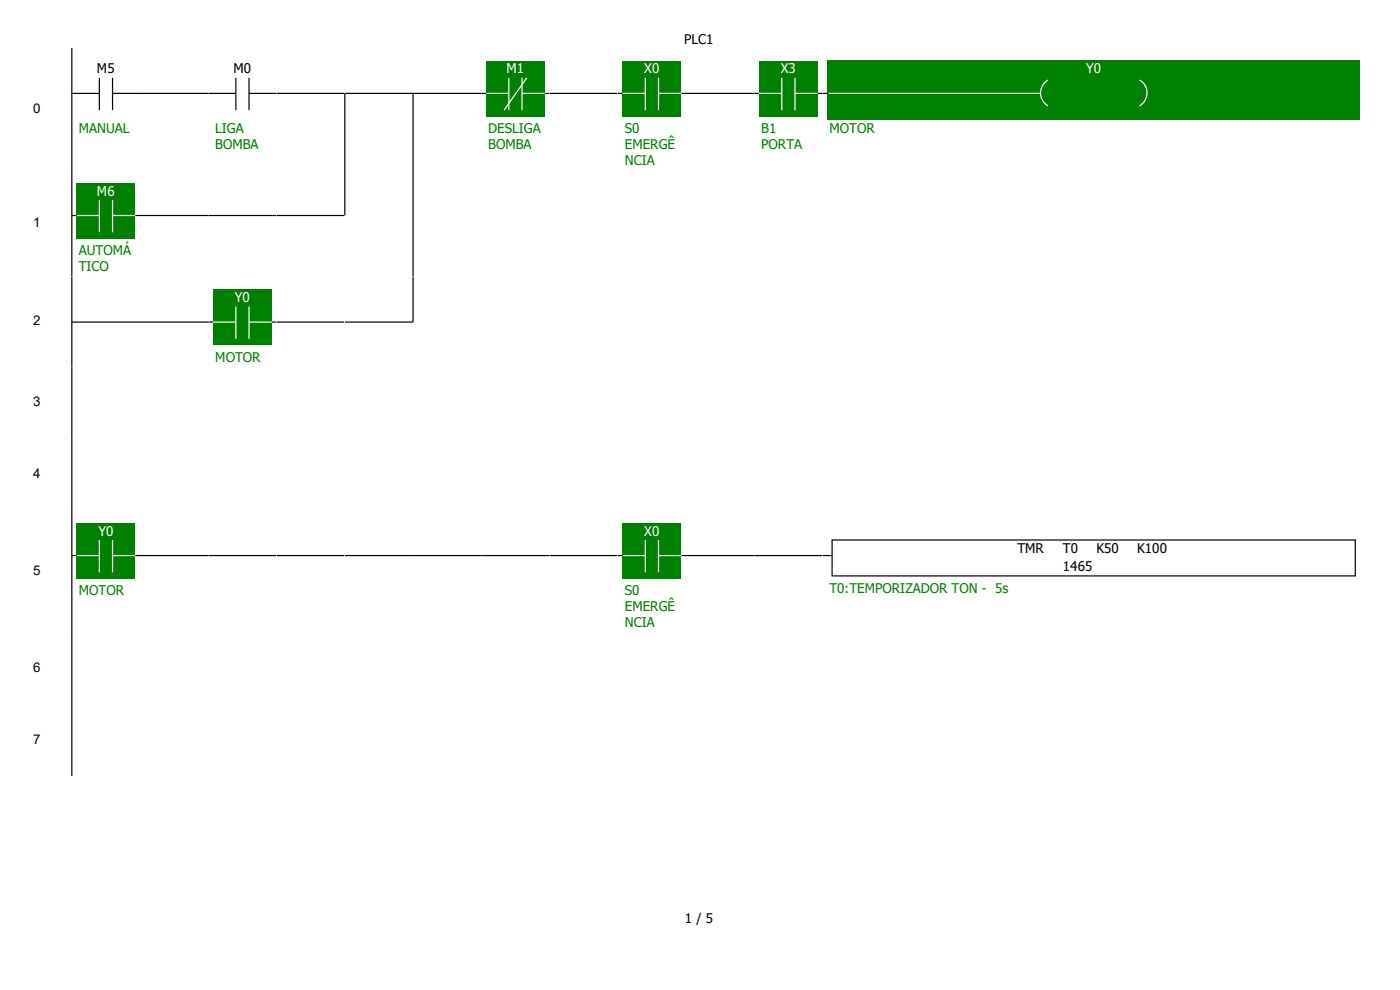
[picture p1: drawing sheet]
<svg xmlns="http://www.w3.org/2000/svg" width="297mm" height="210mm" viewBox="0 0 297 210" stroke-linecap="round" stroke-linejoin="round" font-family="sans-serif">
<path d="M15.2 19.8h5.9M15.2 10.2v25.9M21.1 16.5v6.9M23.9 19.8h5.8M23.9 16.5v6.9" fill="none" stroke="#000" stroke-width=".25"/>
<path d="M29.7 10.2h14.5v25.9h-14.5z" fill="#fff"/>
<path d="M29.7 19.8h14.5" fill="none" stroke="#000" stroke-width=".25"/>
<path d="M44.2 10.2h14.5v25.9h-14.5z" fill="#fff"/>
<path d="M44.2 19.8h5.8M50 16.5v6.9M52.8 19.8h5.9M52.8 16.5v6.9" fill="none" stroke="#000" stroke-width=".25"/>
<path d="M58.7 10.2h14.5v25.9h-14.5z" fill="#fff"/>
<path d="M58.7 19.8h14.5" fill="none" stroke="#000" stroke-width=".25"/>
<path d="M73.2 10.2h14.4v25.9h-14.4z" fill="#fff"/>
<path d="M87.6 19.8h-14.4v16.3" fill="none" stroke="#000" stroke-width=".25"/>
<path d="M87.6 10.2h14.5v25.9h-14.5z" fill="#fff"/>
<path d="M102.1 19.8h-14.5v16.3" fill="none" stroke="#000" stroke-width=".25"/>
<path d="M102.1 10.2h14.5v25.9h-14.5z" fill="#fff"/>
<path d="M103.1 13h12.5v11.6h-12.5z" fill="#008000"/>
<path d="M102.1 19.8h5.8M107.9 16.5v6.9M110.7 19.8h5.9M110.7 16.5v6.9M111.8 16.5l-4.9 6.9" fill="none" stroke="#fff" stroke-width=".25"/>
<path d="M102.1 19.8h1M115.6 19.8h1" fill="none" stroke="#000" stroke-width=".25"/>
<path d="M116.6 10.2h14.5v25.9h-14.5z" fill="#fff"/>
<path d="M116.6 19.8h14.5" fill="none" stroke="#000" stroke-width=".25"/>
<path d="M131.1 10.2h14.4v25.9h-14.4z" fill="#fff"/>
<path d="M132.1 13h12.4v11.6h-12.4z" fill="#008000"/>
<path d="M131.1 19.8h5.8M136.9 16.5v6.9M139.7 19.8h5.8M139.7 16.5v6.9" fill="none" stroke="#fff" stroke-width=".25"/>
<path d="M131.1 19.8h1M144.5 19.8h1" fill="none" stroke="#000" stroke-width=".25"/>
<path d="M145.5 10.2h14.5v25.9h-14.5z" fill="#fff"/>
<path d="M145.5 19.8h14.5" fill="none" stroke="#000" stroke-width=".25"/>
<path d="M160 10.2h14.5v25.9h-14.5z" fill="#fff"/>
<path d="M161 13h12.5v11.6h-12.5z" fill="#008000"/>
<path d="M160 19.8h5.9M165.9 16.5v6.9M168.7 19.8h5.8M168.7 16.5v6.9" fill="none" stroke="#fff" stroke-width=".25"/>
<path d="M160 19.8h1M173.5 19.8h1" fill="none" stroke="#000" stroke-width=".25"/>
<path d="M174.5 10.2h115.1v25.9h-115.1z" fill="#fff"/>
<path d="M175.5 12.7h113v12.7h-113z" fill="#008000"/>
<path d="M174.5 19.8h46.2M222.3 17a3.2 3.2 0 0 0 0 5.4M241.8 17a3.2 3.2 0 0 1 0 5.4" fill="none" stroke="#fff" stroke-width=".25"/>
<path d="M174.5 19.8h1.3" fill="none" stroke="#000" stroke-width=".25"/>
<g fill="#fff">
<path d="M.3 36.1h15.2v22.6h-15.2z"/>
<path d="M15.2 36.1h14.5v22.6h-14.5z"/>
</g>
<path d="M16.3 38.9h12.4v11.6h-12.4z" fill="#008000"/>
<path d="M15.2 45.7h5.9M21.1 42.4v6.9M23.9 45.7h5.8M23.9 42.4v6.9" fill="none" stroke="#fff" stroke-width=".25"/>
<path d="M15.2 36.1v22.6M15.2 45.7h1.1M28.7 45.7h1" fill="none" stroke="#000" stroke-width=".25"/>
<path d="M29.7 36.1h14.5v22.6h-14.5z" fill="#fff"/>
<path d="M29.7 45.7h14.5" fill="none" stroke="#000" stroke-width=".25"/>
<path d="M44.2 36.1h14.5v22.6h-14.5z" fill="#fff"/>
<path d="M44.2 45.7h14.5" fill="none" stroke="#000" stroke-width=".25"/>
<path d="M58.7 36.1h14.5v22.6h-14.5z" fill="#fff"/>
<path d="M58.7 45.7h14.5" fill="none" stroke="#000" stroke-width=".25"/>
<path d="M73.2 36.1h14.4v22.6h-14.4z" fill="#fff"/>
<path d="M73.2 36.1v9.6" fill="none" stroke="#000" stroke-width=".25"/>
<path d="M87.6 36.1h14.5v22.6h-14.5z" fill="#fff"/>
<path d="M87.6 36.1v22.6" fill="none" stroke="#000" stroke-width=".25"/>
<path d="M102.1 36.1h187.5v22.6h-187.5z" fill-rule="evenodd" fill="#fff"/>
<g fill="#fff">
<path d="M.3 58.7h15.2v19h-15.2z"/>
<path d="M15.2 58.7h14.5v19h-14.5z"/>
</g>
<path d="M15.2 58.7v19M15.2 68.3h14.5" fill="none" stroke="#000" stroke-width=".25"/>
<path d="M29.7 58.7h14.5v19h-14.5z" fill="#fff"/>
<path d="M29.7 68.3h14.5" fill="none" stroke="#000" stroke-width=".25"/>
<path d="M44.2 58.7h14.5v19h-14.5z" fill="#fff"/>
<path d="M45.2 61.5h12.5v11.7h-12.5z" fill="#008000"/>
<path d="M44.2 68.3h5.8M50 65v6.9M52.8 68.3h5.9M52.8 65v6.9" fill="none" stroke="#fff" stroke-width=".25"/>
<path d="M44.2 68.3h1M57.7 68.3h1" fill="none" stroke="#000" stroke-width=".25"/>
<path d="M58.7 58.7h14.5v19h-14.5z" fill="#fff"/>
<path d="M58.7 68.3h14.5" fill="none" stroke="#000" stroke-width=".25"/>
<path d="M73.2 58.7h14.4v19h-14.4z" fill="#fff"/>
<path d="M73.2 68.3h14.4" fill="none" stroke="#000" stroke-width=".25"/>
<path d="M87.6 58.7h14.5v19h-14.5z" fill="#fff"/>
<path d="M87.6 58.7v9.6" fill="none" stroke="#000" stroke-width=".25"/>
<path d="M102.1 58.7h187.5v19h-187.5z" fill-rule="evenodd" fill="#fff"/>
<g fill="#fff">
<path d="M.3 77.7h15.2v15.3h-15.2z"/>
<path d="M15.2 77.7h14.5v15.3h-14.5z"/>
</g>
<path d="M15.2 77.7v15.3" fill="none" stroke="#000" stroke-width=".25"/>
<g fill="#fff">
<path d="M29.7 77.7h144.8v15.3h-144.8z" fill-rule="evenodd"/>
<path d="M174.5 77.7h115.1v15.3h-115.1zM.3 93h15.2v15.2h-15.2z" fill-rule="evenodd"/>
</g>
<path d="M15.2 93h14.5v15.2h-14.5z" fill="#fff"/>
<path d="M15.2 93v15.2" fill="none" stroke="#000" stroke-width=".25"/>
<g fill="#fff">
<path d="M29.7 93h144.8v15.2h-144.8z" fill-rule="evenodd"/>
<path d="M174.5 93h115.1v15.2h-115.1zM.3 108.2h15.2v25.9h-15.2z" fill-rule="evenodd"/>
</g>
<path d="M15.2 108.2h14.5v25.9h-14.5z" fill="#fff"/>
<path d="M16.3 111h12.4v11.7h-12.4z" fill="#008000"/>
<path d="M15.2 117.9h5.9M21.1 114.6v6.8M23.9 117.9h5.8M23.9 114.6v6.8" fill="none" stroke="#fff" stroke-width=".25"/>
<path d="M15.2 117.9h1.1M15.2 108.2v25.9M28.7 117.9h1" fill="none" stroke="#000" stroke-width=".25"/>
<path d="M29.7 108.2h14.5v25.9h-14.5z" fill="#fff"/>
<path d="M29.7 117.9h14.5" fill="none" stroke="#000" stroke-width=".25"/>
<path d="M44.2 108.2h14.5v25.9h-14.5z" fill="#fff"/>
<path d="M44.2 117.9h14.5" fill="none" stroke="#000" stroke-width=".25"/>
<path d="M58.7 108.2h14.5v25.9h-14.5z" fill="#fff"/>
<path d="M58.7 117.9h14.5" fill="none" stroke="#000" stroke-width=".25"/>
<path d="M73.2 108.2h14.4v25.9h-14.4z" fill="#fff"/>
<path d="M73.2 117.9h14.4" fill="none" stroke="#000" stroke-width=".25"/>
<path d="M87.6 108.2h14.5v25.9h-14.5z" fill="#fff"/>
<path d="M87.6 117.9h14.5" fill="none" stroke="#000" stroke-width=".25"/>
<path d="M102.1 108.2h14.5v25.9h-14.5z" fill="#fff"/>
<path d="M102.1 117.9h14.5" fill="none" stroke="#000" stroke-width=".25"/>
<path d="M116.6 108.2h14.5v25.9h-14.5z" fill="#fff"/>
<path d="M116.6 117.9h14.5" fill="none" stroke="#000" stroke-width=".25"/>
<path d="M131.1 108.2h14.4v25.9h-14.4z" fill="#fff"/>
<path d="M132.1 111h12.4v11.7h-12.4z" fill="#008000"/>
<path d="M131.1 117.9h5.8M136.9 114.6v6.8M139.7 117.9h5.8M139.7 114.6v6.8" fill="none" stroke="#fff" stroke-width=".25"/>
<path d="M131.1 117.9h1M144.5 117.9h1" fill="none" stroke="#000" stroke-width=".25"/>
<path d="M145.5 108.2h14.5v25.9h-14.5z" fill="#fff"/>
<path d="M145.5 117.9h14.5" fill="none" stroke="#000" stroke-width=".25"/>
<path d="M160 108.2h14.5v25.9h-14.5z" fill="#fff"/>
<path d="M160 117.9h14.5" fill="none" stroke="#000" stroke-width=".25"/>
<path d="M174.5 108.2h115.1v25.9h-115.1z" fill="#fff"/>
<path d="M174.5 117.9h2M176.5 114.6h111v7.6h-111z" fill="none" stroke="#000" stroke-width=".25"/>
<g fill="#fff">
<path d="M.3 134.1h15.2v15.3h-15.2z"/>
<path d="M15.2 134.1h14.5v15.3h-14.5z"/>
</g>
<path d="M15.2 134.1v15.3" fill="none" stroke="#000" stroke-width=".25"/>
<g fill="#fff">
<path d="M29.7 134.1h144.8v15.3h-144.8z" fill-rule="evenodd"/>
<path d="M174.5 134.1h115.1v15.3h-115.1zM.3 149.4h15.2v15.2h-15.2z" fill-rule="evenodd"/>
</g>
<path d="M15.2 149.4h14.5v15.2h-14.5z" fill="#fff"/>
<path d="M15.2 149.4v15.2" fill="none" stroke="#000" stroke-width=".25"/>
<g fill="#fff">
<path d="M29.7 149.4h144.8v15.2h-144.8z" fill-rule="evenodd"/>
<path d="M174.5 149.4h115.1v15.2h-115.1zM0 0h296.9v10.2h-296.9z" fill-rule="evenodd"/>
</g>
<path d="M0 179.6h296.9v30.4h-296.9z" fill="#fff"/>
<g font-size="2.8">
<text x="145.2" y="9.2">PLC1</text>
<text x="20.6" y="15.6">M5</text>
<text x="49.5" y="15.6">M0</text>
<text x="7.1" y="23.9">0</text>
<text x="7.1" y="48.2">1</text>
<text x="7.1" y="69">2</text>
<text x="7.1" y="86.1">3</text>
<text x="7.1" y="101.4">4</text>
<text x="215.9" y="117.4">TMR</text>
<text x="225.5" y="117.4">T0</text>
<text x="232.6" y="117.4">K50</text>
<text x="241.3" y="117.4">K100</text>
<text x="7.1" y="122">5</text>
<text x="225.5" y="121.2">1465</text>
<text x="7.1" y="142.5">6</text>
<text x="7.1" y="157.8">7</text>
<text x="145.3" y="195.8">1 / 5</text>
</g>
<g font-size="2.8" fill="#fff">
<text x="107.4" y="15.6">M1</text>
<text x="136.7" y="15.6">X0</text>
<text x="165.7" y="15.6">X3</text>
<text x="230.4" y="15.6">Y0</text>
<text x="20.6" y="41.5">M6</text>
<text x="49.8" y="64.1">Y0</text>
<text x="20.9" y="113.6">Y0</text>
<text x="136.7" y="113.6">X0</text>
</g>
<g font-size="2.8" fill="#008000">
<text x="16.7" y="28.2">MANUAL</text>
<text x="45.7" y="28.2">LIGA</text>
<text x="103.6" y="28.2">DESLIGA</text>
<text x="132.5" y="28.2">S0</text>
<text x="161.5" y="28.2">B1</text>
<text x="176" y="28.2">MOTOR</text>
<text x="45.7" y="31.6">BOMBA</text>
<text x="103.6" y="31.6">BOMBA</text>
<text x="132.5" y="31.6">EMERGÊ</text>
<text x="132.5" y="35.1">NCIA</text>
<text x="161.5" y="31.6">PORTA</text>
<text x="16.7" y="54.1">AUTOMÁ</text>
<text x="16.7" y="57.5">TICO</text>
<text x="45.7" y="76.8">MOTOR</text>
<text x="176" y="125.8">T0:TEMPORIZADOR TON - 5s</text>
<text x="16.7" y="126.3">MOTOR</text>
<text x="132.5" y="126.3">S0</text>
<text x="132.5" y="129.7">EMERGÊ</text>
<text x="132.5" y="133.1">NCIA</text>
</g>
</svg>
